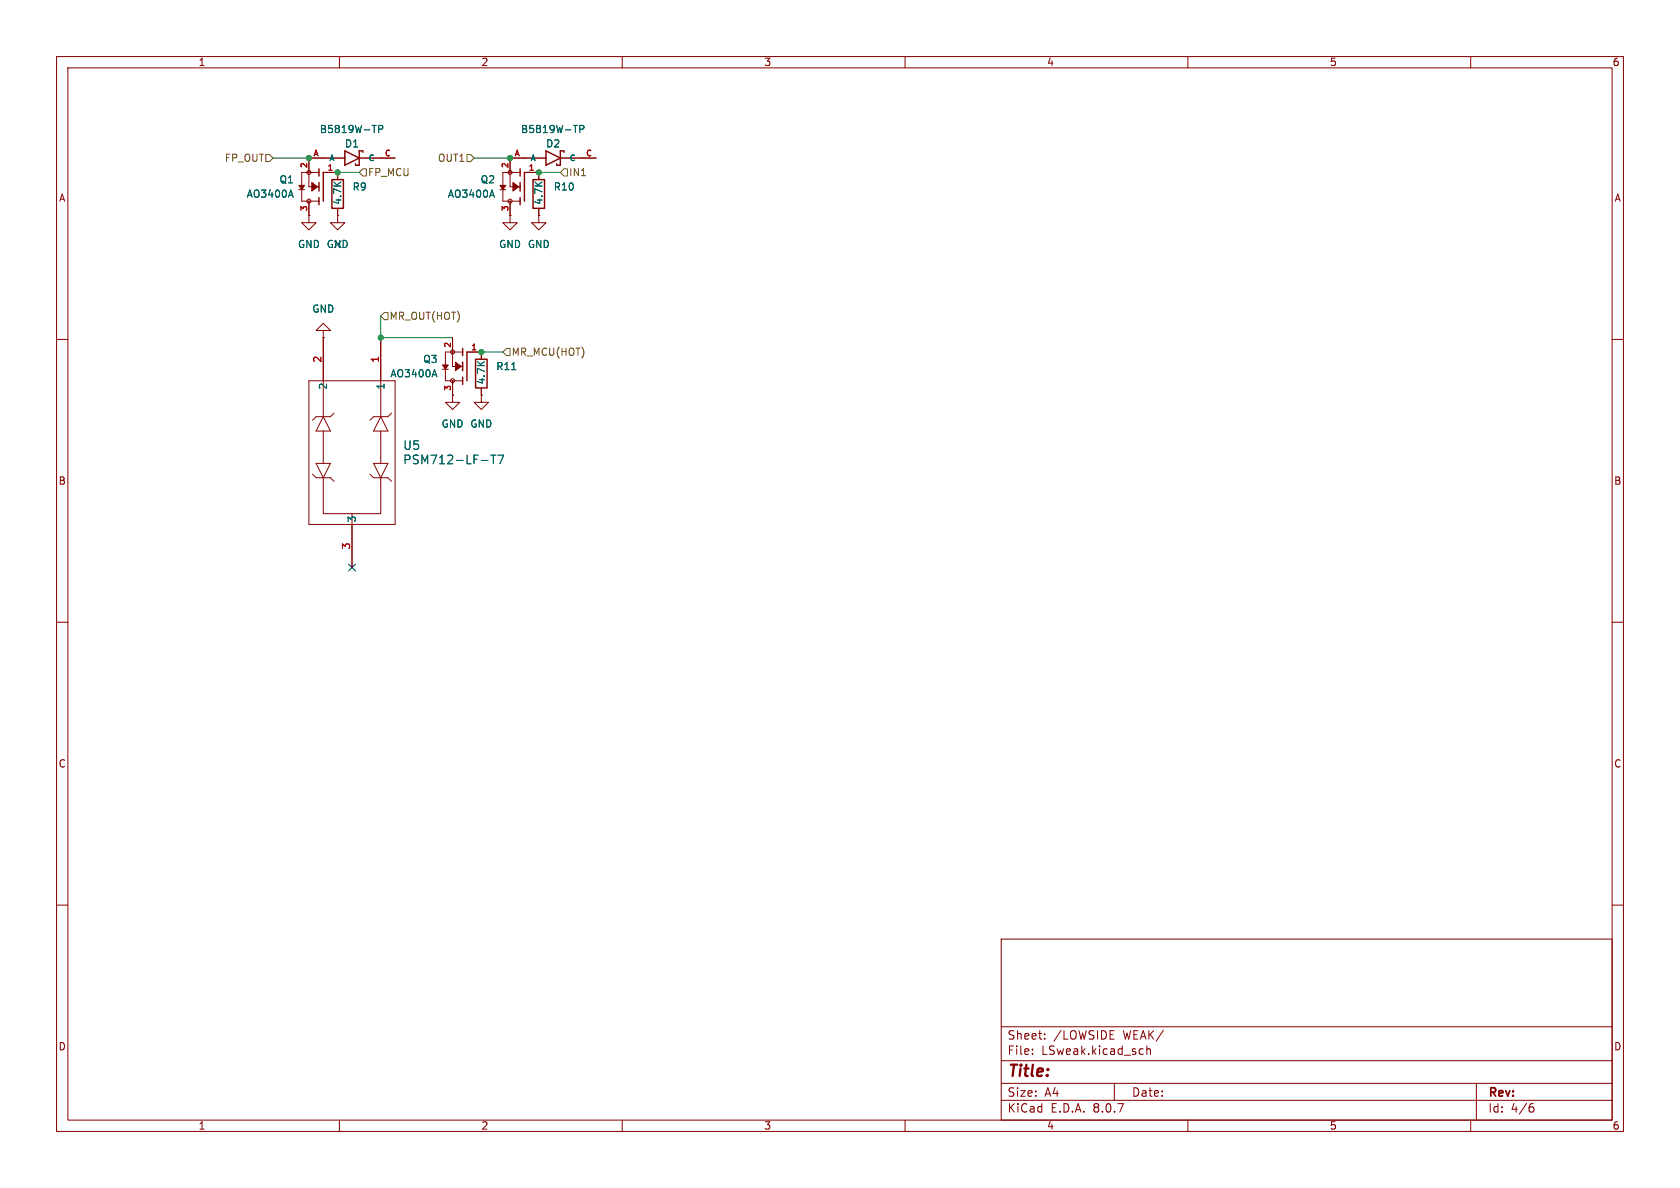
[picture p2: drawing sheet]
<svg xmlns="http://www.w3.org/2000/svg" width="297mm" height="210mm" viewBox="0 0 297 210" stroke-linecap="round" stroke-linejoin="round" font-family="sans-serif">
<g fill="none" stroke="#840000" stroke-width=".18">
<path d="M10 10h277v190h-277zM12 12h273v186h-273zM60 10v2M110 10v2M160 10v2M210 10v2M260 10v2M52.8 33.5h1M54.6 38.1v1.3h1.3l-1.3 1.2-1.3-1.2h1.3M54.6 38.1h.1M54.6 35.6v2.5M56.4 30.5h-3.1v5.1h3.1"/>
<path d="M57.1 27.9h-2.5v5.1h1.8M57.1 30.5h2.6v1.3M59.7 38.1v1.3h1.3l-1.3 1.2-1.3-1.2h1.3M59.7 38.1h.1M59.7 36.8v1.3M67.3 27.9h2.5M88.4 33.5h1M90.2 38.1v1.3h1.2l-1.2 1.2-1.3-1.2h1.3M90.2 38.1h.1M90.2 35.6v2.5M91.9 30.5h-3v5.1h3M92.7 27.9h-2.5v5.1h1.7"/>
<path d="M92.7 30.5h2.5v1.3M95.2 38.1v1.3h1.3l-1.3 1.2-1.2-1.2h1.2M95.2 38.1h.1M95.2 36.8v1.3M102.9 27.9h2.5M57.1 58.4h1.3l-1.3-1.2-1.2 1.2h1.2v1.3M57.1 59.7h.1M57.1 59.7v14M67.3 59.7v14M80 59.7v5.1h1.8M10 60h2M54.6 67.3h15.2v25.4h-15.2z"/>
<path d="M57.1 76.2v5.7M57.1 73.7l1.3 2.5h-2.5zM59.1 73l-.7 .7h-2.5l-.7 .6M67.3 76.2v5.7M67.3 73.7l1.3 2.5h-2.6zM69.2 73l-.6 .7h-2.6l-.6 .6M78.2 65.3h1M80 69.9v1.2h1.3l-1.3 1.3-1.3-1.3h1.3M80 69.9h.1M80 67.3v2.6M81.8 62.2h-3.1v5.1h3.1M82.5 62.2h2.6v1.3"/>
<path d="M85.1 69.9v1.2h1.3l-1.3 1.3-1.3-1.3h1.3M85.1 69.9h.1M85.1 68.6v1.3M285 60h2M55.2 83.8l.7 .7h2.5l.7 .6M55.9 81.9h2.5l-1.3 2.6zM57.1 84.5v6.3h10.2v-6.3M62.2 90.8v9.5M65.4 83.8l.6 .7h2.6l.6 .6M66 81.9h2.6l-1.3 2.6zM10 110h2M285 110h2"/>
<path d="M10 160h2M177 166h108v32h-108zM285 160h2M60 198v2M110 198v2M160 198v2M177 194.5h108M177 191.5h108M177 187.5h108M177 181.5h108M182.5 186.3v.1M182.5 185.5v.1"/>
<path d="M184.7 183.6v.1M184.7 182.8v.1M197 191.5v3M202 185.4l.1 .1M202.1 186.3l-.1 .1M202.7 184.9v1.5M202.7 185.5l.3-.1 .3 .1 .1 .9M210 198v2M260 198v2M261 191.5v6.5M270.6 195.7h.4l.2 .3-.1 .5-.5 .1M271 195.1l-.4 .1"/>
<circle cx="54.6" cy="30.5" r=".36"/>
<circle cx="54.6" cy="35.6" r=".36"/>
<circle cx="90.2" cy="30.5" r=".36"/>
<circle cx="90.2" cy="35.6" r=".36"/>
<circle cx="80" cy="67.3" r=".36"/>
<circle cx="80" cy="62.2" r=".36"/>
</g>
<g fill="none" stroke="#840000" stroke-width=".25">
<path d="M56.4 29.8v1.3M56.4 32.3v1.5M56.4 34.9v1.3M57.1 27.9h3.9M57.1 30.5v5.1M58.7 31.8h2v5h-2zM61 26.7l2.5 1.2-2.5 1.3zM63.5 27.9h3.8M64.1 26.9v-.2h-.6v2.5h-.6v-.2M91.9 29.8v1.3M91.9 32.3v1.5M91.9 34.9v1.3"/>
<path d="M92.7 30.5v5.1M92.7 27.9h3.8M94.2 31.8h2.1v5h-2.1zM96.5 26.7l2.6 1.2-2.6 1.3zM99.1 27.9h3.8M99.7 26.9v-.2h-.6v2.5h-.7v-.2M81.8 61.6v1.3M81.8 64v1.5M81.8 66.7v1.2M82.5 62.2v5.1M84.1 63.5h2v5.1h-2z"/>
</g>
<g fill="#840000" stroke="#840000" stroke-width=".18">
<path d="M90.7 32.3l1 .7-1 .8z"/>
<path d="M88.4 32.8h1l-.5 .7z"/>
<path d="M80.5 64l1 .8-1 .7z"/>
<path d="M78.2 64.5h1l-.5 .8z"/>
<path d="M55.1 32.3l1 .7-1 .8z"/>
<path d="M52.8 32.8h1l-.5 .7z"/>
</g>
<path d="M51.4 33.6l.4 1.3M66.9 22.8h.7l.1-.2-.1-.3-.7-.1v1.2M87 33.6l.4 1.3M102.5 22.8h.6l.1-.2v-.3l-.7-.1v1.2M76.8 65.3l.4 1.3M90.5 65.3h.7M86.8 80.5h.9M87.2 80.5v1.5M88 80.5h1l-.6 1.5" fill="none" stroke="#006464" stroke-width=".18"/>
<path d="M47 27.3h.6l.7 .6-.7 .7h-.6zM64.1 29.8h.7v1.3h-.7l-.6-.6zM82.5 27.3h.7l.6 .6-.6 .7h-.7zM99.7 29.8h.6v1.3h-.6l-.6-.6zM67.3 55.9l.6-.7h.7v1.3h-.7zM89.5 61.6h.7v1.3h-.7l-.6-.7z" fill="none" stroke="#725600" stroke-width=".18"/>
<path d="M48.3 27.9h6.3M59.7 30.5h3.8M83.8 27.9h6.4M95.2 30.5h3.9M67.3 55.9v3.8h12.7M85.1 62.2h3.8" fill="none" stroke="#009600" stroke-width=".18"/>
<path d="M61.6 99.7l1.2 1.2M62.8 99.7l-1.2 1.2" fill="none" stroke="#000084" stroke-width=".18"/>
<g fill="#009600" stroke="#009600" stroke-width=".18">
<circle cx="95.2" cy="30.5" r=".46"/>
<circle cx="90.2" cy="27.9" r=".46"/>
<circle cx="54.6" cy="27.9" r=".46"/>
<circle cx="59.7" cy="30.5" r=".46"/>
<circle cx="85.1" cy="62.2" r=".46"/>
<circle cx="67.3" cy="59.7" r=".46"/>
</g>
<text font-size="2.8" fill="#840000" x="178" y="190.9">Title:</text>
<g font-size="2.1" fill="#006464">
<text x="71.2" y="79.7">U5</text>
<text x="71.2" y="82.3">PSM712-LF-T7</text>
</g>
<g font-size="2.1" fill="#840000">
<text x="178" y="184">Sheet:</text>
<text x="186.2" y="184">/LOWSIDE</text>
<text x="198.6" y="184">WEAK/</text>
<text x="178" y="186.7">File:</text>
<text x="184.1" y="186.7">LSweak.kicad_sch</text>
<text x="178" y="196.9">KiCad</text>
<text x="178" y="194.1">Size:</text>
<text x="184.7" y="194.1">A4</text>
<text x="185.7" y="196.9">E.D.A.</text>
<text x="193.3" y="196.9">8.0.7</text>
<text x="200" y="194.1">Date:</text>
<text x="263" y="194.3">Rev:</text>
<text x="263" y="196.9">Id:</text>
<text x="267.1" y="196.9">4/6</text>
</g>
<g font-size="1.8" fill="#840000">
<text x="35" y="11.9">1</text>
<text x="85" y="11.9">2</text>
<text x="135" y="11.9">3</text>
<text x="185" y="11.9">4</text>
<text x="235" y="11.9">5</text>
<text x="285" y="11.9">6</text>
<text x="10.3" y="35.9">A</text>
<text x="285.3" y="35.9">A</text>
<text x="10.3" y="85.9">B</text>
<text x="285.3" y="85.9">B</text>
<text x="10.3" y="135.9">C</text>
<text x="285.3" y="135.9">C</text>
<text x="10.3" y="185.9">D</text>
<text x="285.3" y="185.9">D</text>
<text x="35" y="199.9">1</text>
<text x="85" y="199.9">2</text>
<text x="135" y="199.9">3</text>
<text x="185" y="199.9">4</text>
<text x="235" y="199.9">5</text>
<text x="285" y="199.9">6</text>
</g>
<g font-size="1.8" fill="#006464">
<text x="56.4" y="23.7">B5819W-TP</text>
<text x="92" y="23.7">B5819W-TP</text>
<text x="60.9" y="26.3">D1</text>
<text x="96.4" y="26.3">D2</text>
<text x="43.5" y="35.2">AO3400A</text>
<text x="49.3" y="32.6">Q1</text>
<text x="62.2" y="33.9">R9</text>
<text x="79.1" y="35.2">AO3400A</text>
<text x="84.9" y="32.6">Q2</text>
<text x="97.8" y="33.9">R10</text>
<text x="60.6" y="36.3" transform="rotate(-90 60.6 36.3)">4.7K</text>
<text x="96.1" y="36.3" transform="rotate(-90 96.1 36.3)">4.7K</text>
<text x="52.6" y="44">GND GND</text>
<text x="88.1" y="44">GND GND</text>
<text x="55.1" y="55.5">GND</text>
<text x="74.7" y="64.4">Q3</text>
<text x="87.6" y="65.6">R11</text>
<text x="58" y="69" transform="rotate(-90 58 69)">2</text>
<text x="68.2" y="69" transform="rotate(-90 68.2 69)">1</text>
<text x="68.9" y="66.9">AO3400A</text>
<text x="86" y="68.1" transform="rotate(-90 86 68.1)">4.7K</text>
<text x="78" y="75.8">GND GND</text>
<text x="63.1" y="92.5" transform="rotate(-90 63.1 92.5)">3</text>
</g>
<g font-size="1.8" fill="#725600">
<text x="39.6" y="28.8">FP_OUT</text>
<text x="77.3" y="28.8">OUT1</text>
<text x="65" y="31.3">FP_MCU</text>
<text x="100.5" y="31.3">IN1</text>
<text x="68.8" y="56.7">MR_OUT(HOT)</text>
<text x="90.4" y="63.1">MR_MCU(HOT)</text>
</g>
<g font-size="1.8" fill="#a90000">
<text x="56.9" y="64.2" transform="rotate(-90 56.9 64.2)">2</text>
<text x="67.1" y="64.2" transform="rotate(-90 67.1 64.2)">1</text>
<text x="62" y="97.2" transform="rotate(-90 62 97.2)">3</text>
</g>
<g font-size="1.4" fill="#a90000">
<text x="54.4" y="29.8" transform="rotate(-90 54.4 29.8)">2</text>
<text x="55.3" y="27.7">A</text>
<text x="67.9" y="27.7">C</text>
<text x="89.9" y="29.8" transform="rotate(-90 89.9 29.8)">2</text>
<text x="90.9" y="27.7">A</text>
<text x="103.5" y="27.7">C</text>
<text x="57.8" y="30.2">1</text>
<text x="93.4" y="30.2">1</text>
<text x="54.4" y="37.4" transform="rotate(-90 54.4 37.4)">3</text>
<text x="89.9" y="37.4" transform="rotate(-90 89.9 37.4)">3</text>
<text x="79.8" y="61.6" transform="rotate(-90 79.8 61.6)">2</text>
<text x="83.2" y="62">1</text>
<text x="79.8" y="69.2" transform="rotate(-90 79.8 69.2)">3</text>
</g>
<g font-size="1.4" fill="#006464">
<text x="58.2" y="28.7">A</text>
<text x="65" y="28.7">C</text>
<text x="93.7" y="28.7">A</text>
<text x="100.6" y="28.7">C</text>
</g>
</svg>
